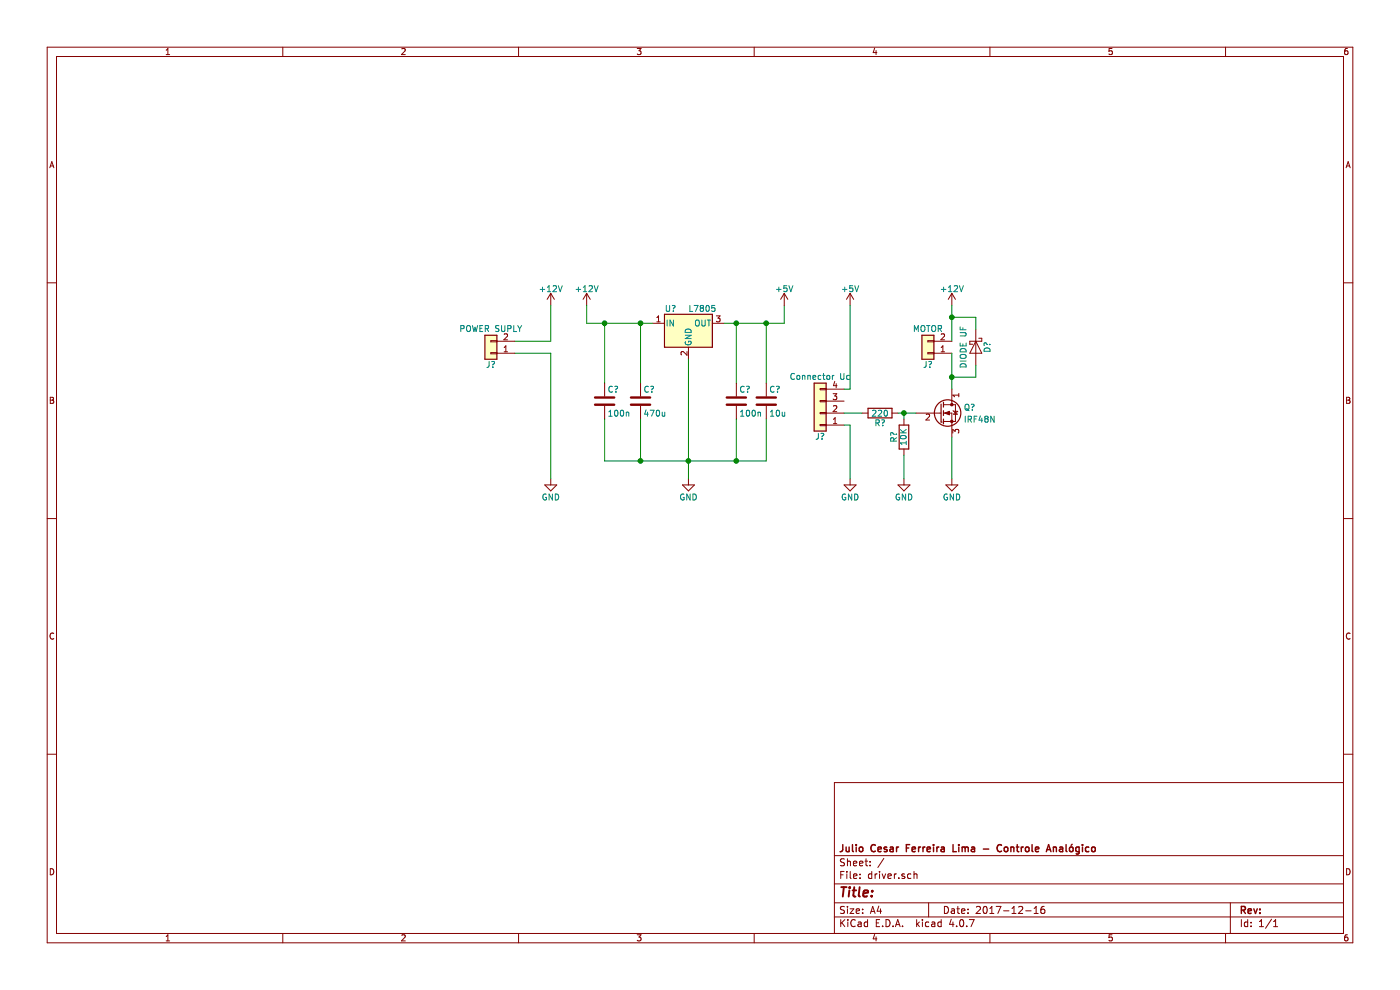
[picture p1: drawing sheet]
EESchema Schematic File Version 2
LIBS:power
LIBS:device
LIBS:switches
LIBS:relays
LIBS:motors
LIBS:transistors
LIBS:conn
LIBS:linear
LIBS:regul
LIBS:74xx
LIBS:cmos4000
LIBS:adc-dac
LIBS:memory
LIBS:xilinx
LIBS:microcontrollers
LIBS:dsp
LIBS:microchip
LIBS:analog_switches
LIBS:motorola
LIBS:texas
LIBS:intel
LIBS:audio
LIBS:interface
LIBS:digital-audio
LIBS:philips
LIBS:display
LIBS:cypress
LIBS:siliconi
LIBS:opto
LIBS:atmel
LIBS:contrib
LIBS:valves
EELAYER 25 0
EELAYER END
$Descr A4 11693 8268
encoding utf-8
Sheet 1 1
Title ""
Date "2017-12-16"
Rev ""
Comp "Julio Cesar Ferreira Lima - Controle Analógico"
Comment1 ""
Comment2 ""
Comment3 ""
Comment4 ""
$EndDescr
$Comp
L R R?
U 1 1
P 7350 3450
F 0 "R?" V 7430 3450 50  0000 C CNN
F 1 "220" V 7350 3450 50  0000 C CNN
F 2 "" V 7280 3450 50  0001 C CNN
F 3 "" H 7350 3450 50  0001 C CNN
	1    7350 3450
	0    1    1    0   
$EndComp
$Comp
L R R?
U 1 1
P 7550 3650
F 0 "R?" V 7630 3650 50  0000 C CNN
F 1 "10K" V 7550 3650 50  0000 C CNN
F 2 "" V 7480 3650 50  0001 C CNN
F 3 "" H 7550 3650 50  0001 C CNN
	1    7550 3650
	-1   0    0    1   
$EndComp
$Comp
L GND #PWR?
U 1 1
P 7550 4000
F 0 "#PWR?" H 7550 3750 50  0001 C CNN
F 1 "GND" H 7550 3850 50  0000 C CNN
F 2 "" H 7550 4000 50  0001 C CNN
F 3 "" H 7550 4000 50  0001 C CNN
	1    7550 4000
	1    0    0    -1  
$EndComp
$Comp
L L7805 U?
U 1 1
P 5750 2700
F 0 "U?" H 5600 2825 50  0000 C CNN
F 1 "L7805" H 5750 2825 50  0000 L CNN
F 2 "" H 5775 2550 50  0001 L CIN
F 3 "" H 5750 2650 50  0001 C CNN
	1    5750 2700
	1    0    0    -1  
$EndComp
$Comp
L Conn_01x04 J?
U 1 1
P 6850 3450
F 0 "J?" H 6850 3650 50  0000 C CNN
F 1 "Connector Uc" H 6850 3150 50  0000 C CNN
F 2 "" H 6850 3450 50  0001 C CNN
F 3 "" H 6850 3450 50  0001 C CNN
	1    6850 3450
	-1   0    0    1   
$EndComp
$Comp
L Conn_01x02 J?
U 1 1
P 7750 2950
F 0 "J?" H 7750 3050 50  0000 C CNN
F 1 "MOTOR" H 7750 2750 50  0000 C CNN
F 2 "" H 7750 2950 50  0001 C CNN
F 3 "" H 7750 2950 50  0001 C CNN
	1    7750 2950
	-1   0    0    1   
$EndComp
$Comp
L Q_NMOS_DGS Q?
U 1 1
P 7850 3450
F 0 "Q?" H 8050 3500 50  0000 L CNN
F 1 "IRF48N" H 8050 3400 50  0000 L CNN
F 2 "" H 8050 3550 50  0001 C CNN
F 3 "" H 7850 3450 50  0001 C CNN
	1    7850 3450
	1    0    0    -1  
$EndComp
$Comp
L D_Schottky D?
U 1 1
P 8150 2900
F 0 "D?" H 8150 3000 50  0000 C CNN
F 1 "DIODE UF" H 8150 2800 50  0000 C CNN
F 2 "" H 8150 2900 50  0001 C CNN
F 3 "" H 8150 2900 50  0001 C CNN
	1    8150 2900
	0    1    1    0   
$EndComp
$Comp
L Conn_01x02 J?
U 1 1
P 4100 2950
F 0 "J?" H 4100 3050 50  0000 C CNN
F 1 "POWER SUPLY" H 4100 2750 50  0000 C CNN
F 2 "" H 4100 2950 50  0001 C CNN
F 3 "" H 4100 2950 50  0001 C CNN
	1    4100 2950
	-1   0    0    1   
$EndComp
$Comp
L +12V #PWR?
U 1 1
P 4600 2550
F 0 "#PWR?" H 4600 2400 50  0001 C CNN
F 1 "+12V" H 4600 2690 50  0000 C CNN
F 2 "" H 4600 2550 50  0001 C CNN
F 3 "" H 4600 2550 50  0001 C CNN
	1    4600 2550
	1    0    0    -1  
$EndComp
$Comp
L GND #PWR?
U 1 1
P 4600 4000
F 0 "#PWR?" H 4600 3750 50  0001 C CNN
F 1 "GND" H 4600 3850 50  0000 C CNN
F 2 "" H 4600 4000 50  0001 C CNN
F 3 "" H 4600 4000 50  0001 C CNN
	1    4600 4000
	1    0    0    -1  
$EndComp
$Comp
L +12V #PWR?
U 1 1
P 7950 2550
F 0 "#PWR?" H 7950 2400 50  0001 C CNN
F 1 "+12V" H 7950 2690 50  0000 C CNN
F 2 "" H 7950 2550 50  0001 C CNN
F 3 "" H 7950 2550 50  0001 C CNN
	1    7950 2550
	1    0    0    -1  
$EndComp
$Comp
L GND #PWR?
U 1 1
P 7100 4000
F 0 "#PWR?" H 7100 3750 50  0001 C CNN
F 1 "GND" H 7100 3850 50  0000 C CNN
F 2 "" H 7100 4000 50  0001 C CNN
F 3 "" H 7100 4000 50  0001 C CNN
	1    7100 4000
	1    0    0    -1  
$EndComp
$Comp
L +12V #PWR?
U 1 1
P 4900 2550
F 0 "#PWR?" H 4900 2400 50  0001 C CNN
F 1 "+12V" H 4900 2690 50  0000 C CNN
F 2 "" H 4900 2550 50  0001 C CNN
F 3 "" H 4900 2550 50  0001 C CNN
	1    4900 2550
	1    0    0    -1  
$EndComp
$Comp
L GND #PWR?
U 1 1
P 5750 4000
F 0 "#PWR?" H 5750 3750 50  0001 C CNN
F 1 "GND" H 5750 3850 50  0000 C CNN
F 2 "" H 5750 4000 50  0001 C CNN
F 3 "" H 5750 4000 50  0001 C CNN
	1    5750 4000
	1    0    0    -1  
$EndComp
$Comp
L C C?
U 1 1
P 5050 3350
F 0 "C?" H 5075 3450 50  0000 L CNN
F 1 "100n" H 5075 3250 50  0000 L CNN
F 2 "" H 5088 3200 50  0001 C CNN
F 3 "" H 5050 3350 50  0001 C CNN
	1    5050 3350
	1    0    0    -1  
$EndComp
$Comp
L C C?
U 1 1
P 6150 3350
F 0 "C?" H 6175 3450 50  0000 L CNN
F 1 "100n" H 6175 3250 50  0000 L CNN
F 2 "" H 6188 3200 50  0001 C CNN
F 3 "" H 6150 3350 50  0001 C CNN
	1    6150 3350
	1    0    0    -1  
$EndComp
$Comp
L C C?
U 1 1
P 6400 3350
F 0 "C?" H 6425 3450 50  0000 L CNN
F 1 "10u" H 6425 3250 50  0000 L CNN
F 2 "" H 6438 3200 50  0001 C CNN
F 3 "" H 6400 3350 50  0001 C CNN
	1    6400 3350
	1    0    0    -1  
$EndComp
$Comp
L C C?
U 1 1
P 5350 3350
F 0 "C?" H 5375 3450 50  0000 L CNN
F 1 "470u" H 5375 3250 50  0000 L CNN
F 2 "" H 5388 3200 50  0001 C CNN
F 3 "" H 5350 3350 50  0001 C CNN
	1    5350 3350
	1    0    0    -1  
$EndComp
Wire Wire Line
	7500 3450 7650 3450
Wire Wire Line
	7550 3450 7550 3500
Wire Wire Line
	7550 3800 7550 4000
Wire Wire Line
	4300 2850 4600 2850
Wire Wire Line
	4600 2850 4600 2550
Wire Wire Line
	4300 2950 4600 2950
Wire Wire Line
	4600 2950 4600 4000
Connection ~ 7550 3450
Wire Wire Line
	7950 2950 7950 3250
Wire Wire Line
	8150 3050 8150 3150
Wire Wire Line
	8150 3150 7950 3150
Connection ~ 7950 3150
Wire Wire Line
	7950 2550 7950 2850
Wire Wire Line
	8150 2750 8150 2650
Wire Wire Line
	8150 2650 7950 2650
Connection ~ 7950 2650
Wire Wire Line
	7050 3550 7100 3550
Wire Wire Line
	7100 3550 7100 4000
Wire Wire Line
	7050 3450 7200 3450
Wire Wire Line
	4900 2550 4900 2700
Wire Wire Line
	4900 2700 5450 2700
Wire Wire Line
	5050 3200 5050 2700
Connection ~ 5050 2700
Wire Wire Line
	5350 2700 5350 3200
Connection ~ 5350 2700
Wire Wire Line
	6150 3200 6150 2700
Wire Wire Line
	6050 2700 6550 2700
Wire Wire Line
	6400 2700 6400 3200
Connection ~ 6150 2700
Wire Wire Line
	5750 3000 5750 4000
Wire Wire Line
	5050 3500 5050 3850
Wire Wire Line
	5050 3850 6400 3850
Connection ~ 5750 3850
Wire Wire Line
	5350 3500 5350 3850
Connection ~ 5350 3850
Wire Wire Line
	6150 3850 6150 3500
Wire Wire Line
	6400 3850 6400 3500
Connection ~ 6150 3850
Wire Wire Line
	6550 2700 6550 2550
Connection ~ 6400 2700
$Comp
L +5V #PWR?
U 1 1
P 7100 2550
F 0 "#PWR?" H 7100 2400 50  0001 C CNN
F 1 "+5V" H 7100 2690 50  0000 C CNN
F 2 "" H 7100 2550 50  0001 C CNN
F 3 "" H 7100 2550 50  0001 C CNN
	1    7100 2550
	1    0    0    -1  
$EndComp
$Comp
L +5V #PWR?
U 1 1
P 6550 2550
F 0 "#PWR?" H 6550 2400 50  0001 C CNN
F 1 "+5V" H 6550 2690 50  0000 C CNN
F 2 "" H 6550 2550 50  0001 C CNN
F 3 "" H 6550 2550 50  0001 C CNN
	1    6550 2550
	1    0    0    -1  
$EndComp
Wire Wire Line
	7050 3250 7100 3250
Wire Wire Line
	7100 3250 7100 2550
$Comp
L GND #PWR?
U 1 1
P 7950 4000
F 0 "#PWR?" H 7950 3750 50  0001 C CNN
F 1 "GND" H 7950 3850 50  0000 C CNN
F 2 "" H 7950 4000 50  0001 C CNN
F 3 "" H 7950 4000 50  0001 C CNN
	1    7950 4000
	1    0    0    -1  
$EndComp
Wire Wire Line
	7950 3650 7950 4000
$EndSCHEMATC
